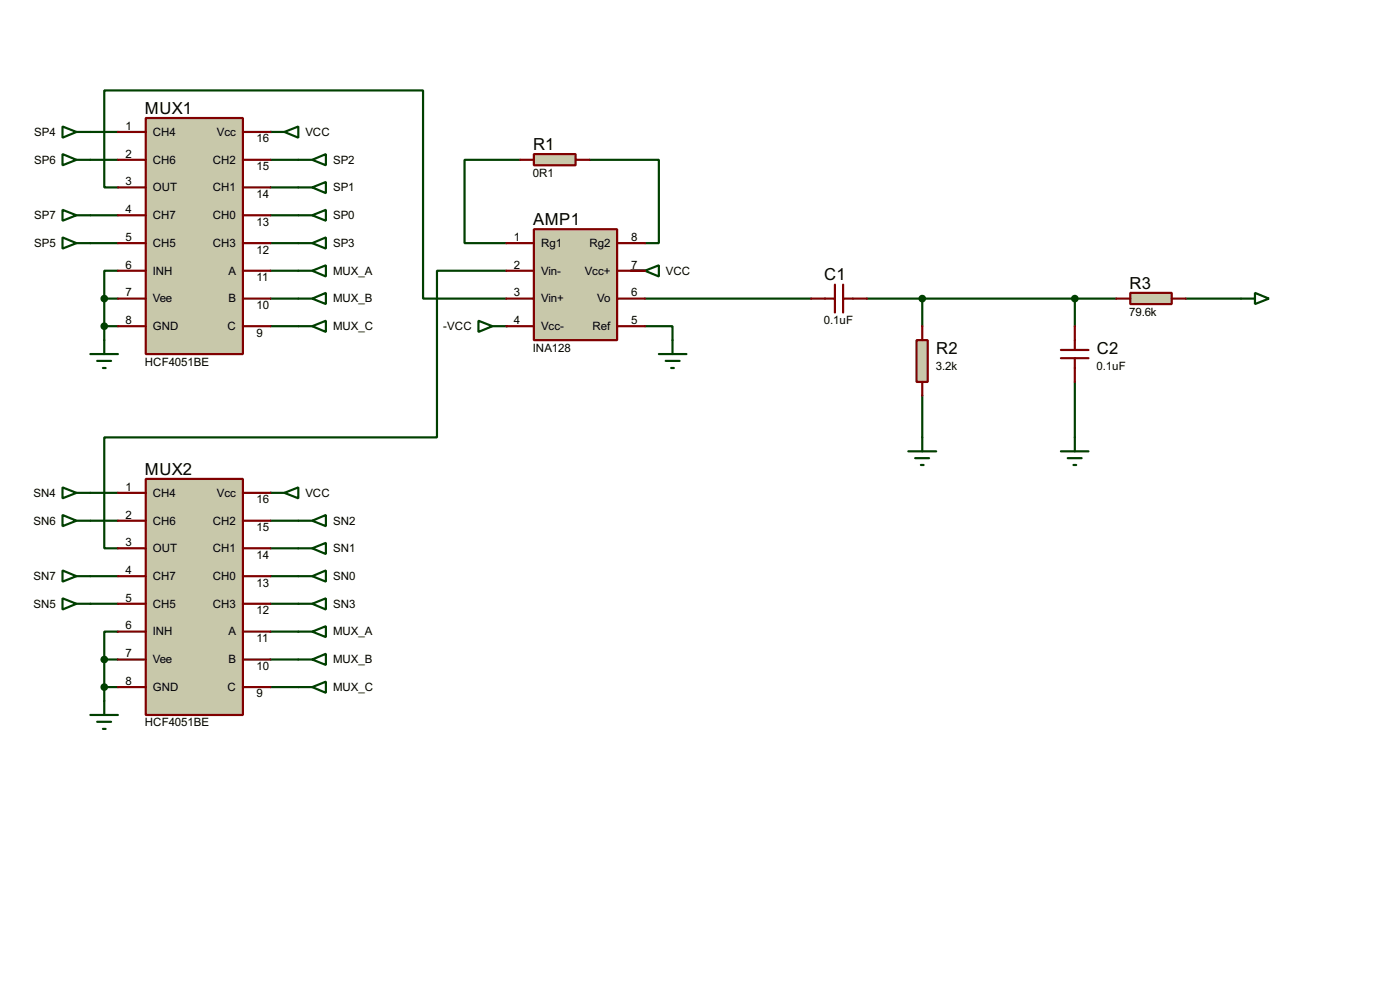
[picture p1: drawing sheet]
<svg xmlns="http://www.w3.org/2000/svg" width="256mm" height="180mm" viewBox="0 0 256 180" stroke-linecap="round" stroke-linejoin="round" font-family="sans-serif">
<g fill="none" stroke="#004000" stroke-width=".4">
<path d="M16.6 24.2h5M16.6 29.3h5M16.6 39.4h5M21.6 34.3h-2.5v-17.7h58.4v38.1h15.3M49.6 29.3h5.1M49.6 39.4h5.1M49.6 34.3h5.1M95.3 29.3h-10.2v15.2h7.7M108 29.3h12.7v15.2h-2.5M16.6 44.5h5M49.6 44.5h5.1M92.8 49.6h-12.7v30.5h-61v20.3h2.5"/>
<path d="M16.6 90.2h5M16.6 95.3h5M49.6 95.3h5.1M16.6 105.5h5M16.6 110.5h5M49.6 105.5h5.1M49.6 110.5h5.1M49.6 100.4h5.1"/>
</g>
<circle cx="92.8" cy="59.7" r=".2" fill="#004000"/>
<path d="M115.6 49.6h2.6" fill="none" stroke="#004000" stroke-width=".4"/>
<g fill="#004000">
<circle cx="49.6" cy="90.2" r=".2"/>
<circle cx="49.6" cy="24.2" r=".2"/>
</g>
<g fill="none" stroke="#004000" stroke-width=".4">
<path d="M11.5 23.2l2.5 1-2.5 1zM11.5 28.2l2.5 1.1-2.5 1zM11.5 38.4l2.5 1-2.5 1zM14 24.2h2.6M14 29.3h2.6M14 39.4h2.6M54.7 29.3h2.5M54.7 39.4h2.5M54.7 34.3h2.5M57.2 29.3l2.5-1.1v2.1zM57.2 34.3l2.5-1v2.1zM57.2 39.4l2.5-1v2z"/>
<path d="M11.5 43.5l2.5 1-2.5 1zM14 44.5h2.6M19.1 54.7h2.5M19.1 59.7h2.5M19.1 54.7v7.6M21.6 49.6h-2.5v5.1M49.6 54.7h5.1M49.6 49.6h5.1M49.6 59.7h5.1M54.7 44.5h2.5M57.2 44.5l2.5-1v2zM118.2 59.7h5v2.6"/>
<path d="M118.2 54.7h30.4M158.8 54.7h45.7M169 54.7v5M196.9 54.7v5M217.2 54.7h10.2M169 72.4v7.7M196.9 69.9v10.2M11.5 89.2l2.5 1-2.5 1zM11.5 94.3l2.5 1-2.5 1zM14 90.2h2.6M14 95.3h2.6M54.7 95.3h2.5"/>
<path d="M57.2 95.3l2.5-1v2zM11.5 104.4l2.5 1.1-2.5 1zM11.5 109.5l2.5 1-2.5 1.1zM14 105.5h2.6M14 110.5h2.6M21.6 115.6h-2.5v5.1M49.6 115.6h5.1M54.7 105.5h2.5M54.7 110.5h2.5M54.7 100.4h2.5M57.2 100.4l2.5-1v2zM57.2 105.5l2.5-1.1v2.1z"/>
<path d="M57.2 110.5l2.5-1v2.1zM19.1 125.8h2.5M19.1 120.7h2.5M19.1 120.7v7.6M49.6 125.8h5.1M49.6 120.7h5.1"/>
</g>
<path d="M97.8 28.2h7.7v2.1h-7.7z" fill="#c8c8aa" stroke="#800000" stroke-width=".4"/>
<path d="M95.3 29.3h2.5M105.5 29.3h2.5" fill="none" stroke="#800000" stroke-width=".4"/>
<path d="M87.7 58.7l2.5 1-2.5 1.1zM90.2 59.7h2.6M115.6 49.6h2.6M118.2 49.6l2.5-1v2z" fill="none" stroke="#004000" stroke-width=".4"/>
<path d="M97.8 42h15.3v20.3h-15.3z" fill="#c8c8aa" stroke="#800000" stroke-width=".4"/>
<path d="M92.8 44.5h5M92.8 49.6h5M92.8 54.7h5M92.8 59.7h5M113.1 44.5h5.1M113.1 49.6h5.1M113.1 54.7h5.1M113.1 59.7h5.1" fill="none" stroke="#800000" stroke-width=".4"/>
<path d="M49.6 90.2h2.5M52.1 90.2l2.6-1v2z" fill="none" stroke="#004000" stroke-width=".4"/>
<path d="M26.7 87.7h17.8v43.2h-17.8z" fill="#c8c8aa" stroke="#800000" stroke-width=".4"/>
<g fill="none" stroke="#800000" stroke-width=".4">
<path d="M21.6 90.2h5.1M21.6 95.3h5.1M44.5 90.2h5.1M44.5 95.3h5.1M21.6 100.4h5.1M21.6 105.5h5.1M21.6 110.5h5.1M21.6 115.6h5.1M44.5 100.4h5.1M44.5 105.5h5.1M44.5 110.5h5.1M44.5 115.6h5.1"/>
<path d="M21.6 120.7h5.1M21.6 125.8h5.1M44.5 120.7h5.1M44.5 125.8h5.1"/>
</g>
<path d="M49.6 24.2h2.5M52.1 24.2l2.6-1v2z" fill="none" stroke="#004000" stroke-width=".4"/>
<path d="M26.7 21.6h17.8v43.2h-17.8z" fill="#c8c8aa" stroke="#800000" stroke-width=".4"/>
<g fill="none" stroke="#800000" stroke-width=".4">
<path d="M21.6 24.2h5.1M21.6 29.3h5.1M21.6 34.3h5.1M21.6 39.4h5.1M44.5 24.2h5.1M44.5 29.3h5.1M44.5 34.3h5.1M44.5 39.4h5.1M21.6 44.5h5.1M21.6 49.6h5.1M21.6 54.7h5.1M21.6 59.7h5.1"/>
<path d="M44.5 44.5h5.1M44.5 49.6h5.1M44.5 54.7h5.1M44.5 59.7h5.1M148.6 54.7h4.4M153 52.1v5.1M154.5 54.7h4.3M154.5 52.1v5.1M196.9 59.7v4.4M194.4 65.6h5M194.4 64.1h5M196.9 65.6v4.3"/>
</g>
<path d="M120.7 64.8h5.1M122 66.1h2.5M123 67.4h.5M123.2 62.3v2.5" fill="none" stroke="#004000" stroke-width=".4"/>
<path d="M167.9 62.3h2.1v7.6h-2.1z" fill="#c8c8aa" stroke="#800000" stroke-width=".4"/>
<path d="M169 59.7v2.6M169 69.9v2.5" fill="none" stroke="#800000" stroke-width=".4"/>
<path d="M207.1 53.6h7.6v2.1h-7.6z" fill="#c8c8aa" stroke="#800000" stroke-width=".4"/>
<path d="M204.5 54.7h2.6M214.7 54.7h2.5" fill="none" stroke="#800000" stroke-width=".4"/>
<g fill="#004000" stroke="#004000" stroke-width=".4">
<circle cx="168.9" cy="54.7" r=".5"/>
<circle cx="196.9" cy="54.7" r=".5"/>
<circle cx="19.1" cy="125.8" r=".5"/>
<circle cx="19.1" cy="120.7" r=".5"/>
<circle cx="19.1" cy="59.7" r=".5"/>
<circle cx="19.1" cy="54.7" r=".5"/>
</g>
<g fill="none" stroke="#004000" stroke-width=".4">
<path d="M54.7 49.6h2.5M54.7 54.7h2.5M54.7 59.7h2.5M57.2 49.6l2.5-1v2zM57.2 54.7l2.5-1.1v2.1zM57.2 59.7l2.5-1v2.1zM227.4 54.7h2.5M229.9 53.6l2.6 1.1-2.6 1zM16.6 64.8h5M17.8 66.1h2.6M18.9 67.4h.5M19.1 62.3v2.5"/>
<path d="M166.4 82.6h5.1M167.7 83.9h2.5M168.7 85.1h.5M169 80.1v2.5M194.4 82.6h5M195.6 83.9h2.6M196.7 85.1h.5M196.9 80.1v2.5M54.7 115.6h2.5M57.2 115.6l2.5-1v2zM16.6 130.9h5M17.8 132.1h2.6"/>
<path d="M18.9 133.4h.5M19.1 128.3v2.6M54.7 120.7h2.5M54.7 125.8h2.5M57.2 120.7l2.5-1v2zM57.2 125.8l2.5-1v2z"/>
</g>
<g font-size="3.4">
<text x="26.6" y="20.8">MUX1</text>
<text x="97.7" y="27.4">R1</text>
<text x="97.7" y="41.2">AMP1</text>
<text x="151" y="51.3">C1</text>
<text x="206.9" y="52.8">R3</text>
<text x="171.5" y="64.8">R2</text>
<text x="201" y="64.8">C2</text>
<text x="26.6" y="86.9">MUX2</text>
</g>
<g font-size="2.4">
<text x="23" y="23.8">1</text>
<text x="6.3" y="24.9">SP4</text>
<text x="6.3" y="30">SP6</text>
<text x="23" y="28.9">2</text>
<text x="28" y="24.9">CH4</text>
<text x="28" y="30">CH6</text>
<text x="39" y="30">CH2</text>
<text x="39.7" y="24.9">Vcc</text>
<text x="47" y="26.1">16</text>
<text x="55.9" y="24.9">VCC</text>
<text x="61" y="30">SP2</text>
<text x="23" y="33.9">3</text>
<text x="28" y="35">OUT</text>
<text x="39" y="35">CH1</text>
<text x="47" y="31.2">15</text>
<text x="61" y="35">SP1</text>
<text x="97.6" y="32.4">0R1</text>
<text x="6.3" y="40.1">SP7</text>
<text x="23" y="39">4</text>
<text x="28" y="40.1">CH7</text>
<text x="39" y="40.1">CH0</text>
<text x="47" y="36.2">14</text>
<text x="47" y="41.3">13</text>
<text x="61" y="40.1">SP0</text>
<text x="6.3" y="45.2">SP5</text>
<text x="23" y="44.1">5</text>
<text x="28" y="45.2">CH5</text>
<text x="39" y="45.2">CH3</text>
<text x="47" y="46.4">12</text>
<text x="61" y="45.2">SP3</text>
<text x="94.2" y="44.1">1</text>
<text x="99.1" y="45.2">Rg1</text>
<text x="108" y="45.2">Rg2</text>
<text x="115.6" y="44.1">8</text>
<text x="23" y="49.2">6</text>
<text x="28" y="50.3">INH</text>
<text x="41.8" y="50.3">A</text>
<text x="47" y="51.5">11</text>
<text x="61" y="50.3">MUX_A</text>
<text x="94.2" y="49.2">2</text>
<text x="99.1" y="50.3">Vin-</text>
<text x="107.1" y="50.3">Vcc+</text>
<text x="115.6" y="49.2">7</text>
<text x="122" y="50.3">VCC</text>
<text x="23" y="54.3">7</text>
<text x="23" y="59.3">8</text>
<text x="28" y="55.4">Vee</text>
<text x="41.8" y="55.4">B</text>
<text x="47" y="56.6">10</text>
<text x="61" y="55.4">MUX_B</text>
<text x="94.2" y="54.3">3</text>
<text x="94.2" y="59.3">4</text>
<text x="99.1" y="55.4">Vin+</text>
<text x="109.4" y="55.4">Vo</text>
<text x="115.6" y="54.3">6</text>
<text x="115.6" y="59.3">5</text>
<text x="151" y="59.3">0.1uF</text>
<text x="206.9" y="57.8">79.6k</text>
<text x="28" y="60.4">GND</text>
<text x="41.7" y="60.4">C</text>
<text x="47" y="61.6">9</text>
<text x="61" y="60.4">MUX_C</text>
<text x="81.2" y="60.4">-VCC</text>
<text x="97.6" y="64.4">INA128</text>
<text x="99.1" y="60.4">Vcc-</text>
<text x="108.5" y="60.4">Ref</text>
<text x="26.5" y="66.9">HCF4051BE</text>
<text x="171.5" y="67.7">3.2k</text>
<text x="200.9" y="67.7">0.1uF</text>
<text x="23" y="89.8">1</text>
<text x="6.1" y="90.9">SN4</text>
<text x="23" y="94.9">2</text>
<text x="28" y="90.9">CH4</text>
<text x="39.7" y="90.9">Vcc</text>
<text x="47" y="92.1">16</text>
<text x="55.9" y="90.9">VCC</text>
<text x="6.1" y="96">SN6</text>
<text x="23" y="100">3</text>
<text x="28" y="96">CH6</text>
<text x="28" y="101.1">OUT</text>
<text x="39" y="96">CH2</text>
<text x="39" y="101.1">CH1</text>
<text x="47" y="97.2">15</text>
<text x="61" y="96">SN2</text>
<text x="61" y="101.1">SN1</text>
<text x="6.1" y="106.2">SN7</text>
<text x="23" y="105.1">4</text>
<text x="28" y="106.2">CH7</text>
<text x="39" y="106.2">CH0</text>
<text x="47" y="102.3">14</text>
<text x="47" y="107.4">13</text>
<text x="61" y="106.2">SN0</text>
<text x="6.1" y="111.2">SN5</text>
<text x="23" y="110.1">5</text>
<text x="28" y="111.2">CH5</text>
<text x="39" y="111.2">CH3</text>
<text x="47" y="112.4">12</text>
<text x="61" y="111.2">SN3</text>
<text x="23" y="115.2">6</text>
<text x="28" y="116.3">INH</text>
<text x="41.8" y="116.3">A</text>
<text x="47" y="117.5">11</text>
<text x="61" y="116.3">MUX_A</text>
<text x="23" y="120.3">7</text>
<text x="23" y="125.4">8</text>
<text x="28" y="121.4">Vee</text>
<text x="41.8" y="121.4">B</text>
<text x="47" y="122.6">10</text>
<text x="61" y="121.4">MUX_B</text>
<text x="28" y="126.5">GND</text>
<text x="41.7" y="126.5">C</text>
<text x="47" y="127.7">9</text>
<text x="61" y="126.5">MUX_C</text>
<text x="26.5" y="133">HCF4051BE</text>
</g>
</svg>
